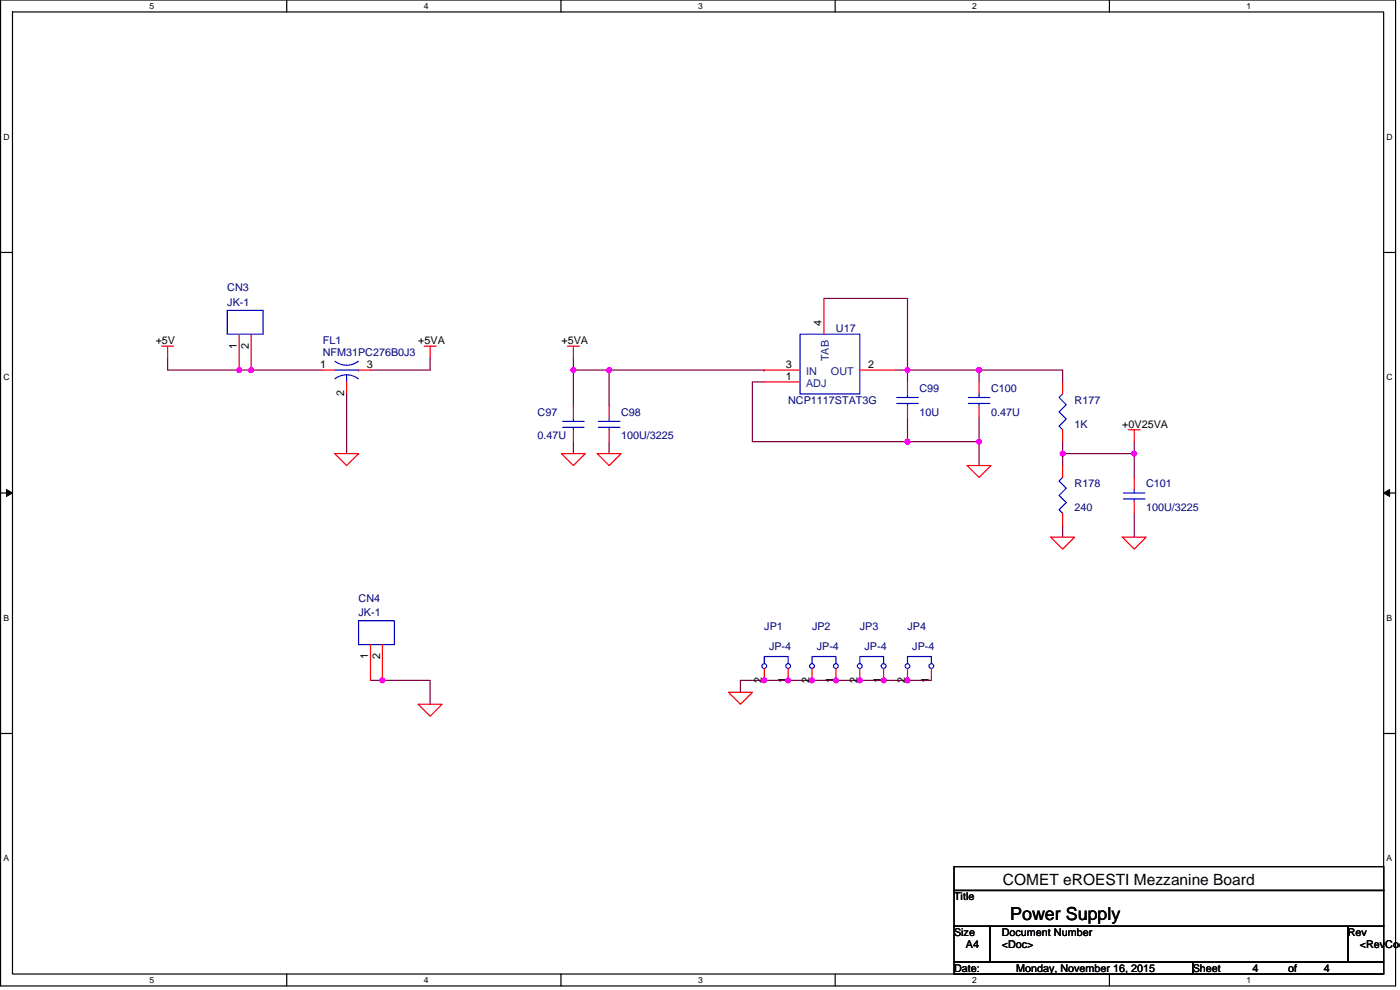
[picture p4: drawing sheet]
<svg xmlns="http://www.w3.org/2000/svg" width="420mm" height="297mm" viewBox="0 0 420 297" stroke-linecap="round" stroke-linejoin="round" font-family="sans-serif">
<path d="M.2 0h418.6v295.8h-418.6zM3.7 3.6h411.6v288.6h-411.6z" fill="none" stroke="#000" stroke-width=".36"/>
<g fill="#fff">
<path d="M44.9 .4h1.4v2.8h-1.4z"/>
<path d="M44.9 292.6h1.4v2.9h-1.4z"/>
</g>
<path d="M86 0v3.6M86 292.2v3.6" fill="none" stroke="#000" stroke-width=".36"/>
<g fill="#fff">
<path d="M127.2 .4h1.4v2.8h-1.4z"/>
<path d="M127.2 292.6h1.4v2.9h-1.4z"/>
</g>
<path d="M168.3 0v3.6M168.3 292.2v3.6" fill="none" stroke="#000" stroke-width=".36"/>
<g fill="#fff">
<path d="M209.5 .4h1.4v2.8h-1.4z"/>
<path d="M209.5 292.6h1.4v2.9h-1.4z"/>
</g>
<path d="M250.6 0v3.6M250.6 292.2v3.6" fill="none" stroke="#000" stroke-width=".36"/>
<g fill="#fff">
<path d="M291.8 .4h1.4v2.8h-1.4z"/>
<path d="M291.8 292.6h1.4v2.9h-1.4z"/>
</g>
<path d="M332.9 0v3.6M332.9 292.2v3.6" fill="none" stroke="#000" stroke-width=".36"/>
<g fill="#fff">
<path d="M374.1 .4h1.4v2.8h-1.4z"/>
<path d="M374.1 292.6h1.4v2.9h-1.4z"/>
<path d="M1.1 39.7h1.8v2.8h-1.8z"/>
<path d="M416.1 39.7h1.9v2.8h-1.9z"/>
<path d="M1.1 111.8h1.8v2.9h-1.8z"/>
<path d="M416.1 111.8h1.9v2.9h-1.9z"/>
</g>
<path d="M.2 75.7h3.5M415.3 75.7h3.5" fill="none" stroke="#000" stroke-width=".36"/>
<g fill="#fff">
<path d="M1.1 184h1.7v2.9h-1.7z"/>
<path d="M416.1 184h1.8v2.9h-1.8z"/>
</g>
<path d="M.2 147.9h3.5M415.3 147.9h3.5" fill="none" stroke="#000" stroke-width=".36"/>
<path d="M2 146.9l1.7 1-1.7 1zM415.3 147.9l1.7-1v2z" fill="#000" stroke="#000" stroke-width=".3"/>
<g fill="#fff">
<path d="M1.1 256.2h1.7v2.8h-1.7z"/>
<path d="M416.1 256.2h1.8v2.8h-1.8z"/>
</g>
<path d="M.2 220.1h3.5M415.3 220.1h3.5" fill="none" stroke="#000" stroke-width=".36"/>
<path d="M71.8 111h25.1M111.2 111h17.9M182.8 111h46.6" fill="none" stroke="#800040" stroke-width=".36"/>
<circle cx="75.4" cy="111" r=".71" fill="#f0f" stroke="#f0f" stroke-width=".36"/>
<circle cx="229.4" cy="111" r=".18" fill="#800040"/>
<g fill="#f0f" stroke="#f0f" stroke-width=".36">
<circle cx="182.8" cy="111" r=".71"/>
<circle cx="293.8" cy="132.5" r=".71"/>
<circle cx="272.3" cy="132.5" r=".71"/>
<circle cx="272.3" cy="111" r=".71"/>
</g>
<path d="M229.4 114.6h-3.6v17.9h46.6M268.8 111h3.6M272.4 111h21.4M272.4 111v3.6M293.8 111v3.6M293.8 111h25.1M272.4 132.5h21.4M272.4 125.4v7.1M293.8 125.4v7.1M293.8 132.5v7.2" fill="none" stroke="#800040" stroke-width=".36"/>
<circle cx="293.8" cy="111" r=".18" fill="#800040"/>
<g fill="#f0f" stroke="#f0f" stroke-width=".36">
<circle cx="293.8" cy="111" r=".71"/>
<circle cx="340.4" cy="136.1" r=".71"/>
<circle cx="318.9" cy="136.1" r=".71"/>
<circle cx="114.8" cy="204.1" r=".71"/>
<circle cx="229.4" cy="204.1" r=".71"/>
<circle cx="236.5" cy="204.1" r=".71"/>
<circle cx="243.7" cy="204.1" r=".71"/>
<circle cx="250.9" cy="204.1" r=".71"/>
<circle cx="265.2" cy="204.1" r=".71"/>
<circle cx="258" cy="204.1" r=".71"/>
<circle cx="272.3" cy="204.1" r=".71"/>
<circle cx="71.8" cy="111" r=".71"/>
<circle cx="172.1" cy="111" r=".71"/>
</g>
<g fill="none" stroke="#800040" stroke-width=".36">
<path d="M247.3 89.5h25.1v21.5M50.3 107.4v3.6h21.5M104 118.2v17.9M129.1 107.4v3.6M172.1 107.4v3.6M172.1 111h10.7v10.8M172.1 111v10.8M318.9 111v3.6M172.1 132.5v3.6M182.8 132.5v3.6M318.9 136.1h21.5M318.9 132.5v3.6"/>
<path d="M318.9 136.1v3.6M340.4 132.5v3.6M340.4 136.1v7.2M318.9 157.6v3.6M340.4 154v7.2M111.2 204.1h17.9v7.2M279.5 204.1h-57.3v3.6"/>
</g>
<g fill="none" stroke="#f00" stroke-width=".36">
<path d="M48.5 103.9h3.6M50.3 103.9v3.5M127.3 103.9h3.6M129.1 103.9v3.5M170.3 103.9h3.6M172.1 103.9v3.5M100.4 136.1h7.2M168.5 136.1h7.2l-3.6 3.6zM179.2 136.1h7.2l-3.6 3.6zM290.3 139.7h7.1l-3.6 3.6zM338.6 128.9h3.6M340.4 128.9v3.6"/>
<path d="M315.3 161.2h7.2l-3.6 3.6zM336.8 161.2h7.2l-3.6 3.6zM125.5 211.3h7.2l-3.6 3.6zM218.6 207.7h7.2l-3.6 3.6z"/>
</g>
<circle cx="107.6" cy="136.1" r=".18" fill="#f00"/>
<g fill="none" stroke="#f00" stroke-width=".36">
<path d="M318.9 114.6v3.6M107.6 136.1l-3.6 3.6-3.6-3.6M172.1 128.9v3.6M172.1 121.8v3.6M318.9 128.9v3.6M318.9 139.7v3.6M318.9 154v3.6M340.4 150.4v3.6M340.4 143.3v3.5M258 200.6v3.5M265.2 200.6v3.5M272.4 200.6v3.5"/>
<path d="M279.5 200.6v3.5"/>
</g>
<path d="M286.3 260h129v7.2h-129zM286.3 267.2h129v10.7h-129zM286.3 277.9h10.8v10.8h-10.8zM297.1 277.9h107.4v10.8h-107.4zM404.5 277.9h10.8v10.8h-10.8zM286.3 288.7h71.6v3.5h-71.6zM357.9 288.7h57.4v3.5h-57.4z" fill="none" stroke="#000" stroke-width=".36"/>
<g fill="none" stroke="#00f" stroke-width=".36">
<path d="M100.4 111h7.2M100.5 108.4a5.7 5.7 0 0 0 7 0M104 112.5v2.1M318.9 118.2l-1.1 1.1 2.2 2.1-2.2 2.2 2.2 2.1-2.2 2.2 1.1 1M168.8 126.4h6.5M168.8 128.2h6.5M172.1 128.2v.7M172.1 125.4v1M318.9 143.3l-1.1 1 2.2 2.2-2.2 2.1 2.2 2.2-2.2 2.1 1.1 1.1M337.2 147.9h6.4M337.2 149.7h6.4M340.4 149.7v.7"/>
<path d="M340.4 146.8v1.1M258 199.1v-2.1h7.2v2.1M272.4 199.1v-2.1h7.1v2.1"/>
<circle cx="258" cy="199.8" r=".71"/>
<circle cx="265.2" cy="199.8" r=".71"/>
<circle cx="272.3" cy="199.8" r=".71"/>
<circle cx="279.5" cy="199.8" r=".71"/>
</g>
<circle cx="107.6" cy="111" r=".18" fill="#00f"/>
<g fill="none" stroke="#00f" stroke-width=".36">
<path d="M68.2 93.1h10.8v7.2h-10.8zM107.5 113.7a5.7 5.7 0 0 0-7 0M240.1 100.3h17.9v17.9h-17.9zM269.1 119.3h6.5M272.4 118.2v1.1M290.6 119.3h6.5M293.8 118.2v1.1M179.6 126.4h6.4M179.6 128.2h6.4M182.8 128.2v.7M182.8 125.4v1M269.1 121.1h6.5"/>
<path d="M272.4 121.1v.7M290.6 121.1h6.5M293.8 121.1v.7M107.6 186.2h10.8v7.2h-10.8zM229.4 199.1v-2.1h7.1v2.1M243.7 199.1v-2.1h7.2v2.1"/>
<circle cx="229.4" cy="199.8" r=".71"/>
<circle cx="236.5" cy="199.8" r=".71"/>
<circle cx="243.7" cy="199.8" r=".71"/>
<circle cx="250.9" cy="199.8" r=".71"/>
</g>
<g fill="none" stroke="#f00" stroke-width=".36">
<path d="M247.3 89.5v10.8M71.8 100.3v10.7M75.4 100.3v10.7M96.9 111h3.5M104 114.6v3.6M107.6 111h3.6M229.4 111h10.7M229.4 114.6h10.7M258 111h10.8M272.4 114.6v3.6M293.8 114.6v3.6M182.8 128.9v3.6"/>
<path d="M182.8 121.8v3.6M272.4 121.8v3.6M293.8 121.8v3.6M111.2 193.4v10.7M114.8 193.4v10.7M229.4 200.6v3.5M236.5 200.6v3.5M243.7 200.6v3.5M250.9 200.6v3.5"/>
</g>
<g fill="#f0f" stroke="#f0f" stroke-width=".36">
<circle cx="75.4" cy="111" r=".71"/>
<circle cx="182.8" cy="111" r=".71"/>
<circle cx="293.8" cy="132.5" r=".71"/>
<circle cx="272.3" cy="132.5" r=".71"/>
<circle cx="272.3" cy="111" r=".71"/>
<circle cx="293.8" cy="111" r=".71"/>
<circle cx="340.4" cy="136.1" r=".71"/>
<circle cx="318.9" cy="136.1" r=".71"/>
<circle cx="114.8" cy="204.1" r=".71"/>
<circle cx="229.4" cy="204.1" r=".71"/>
<circle cx="236.5" cy="204.1" r=".71"/>
<circle cx="243.7" cy="204.1" r=".71"/>
<circle cx="250.9" cy="204.1" r=".71"/>
<circle cx="265.2" cy="204.1" r=".71"/>
<circle cx="258" cy="204.1" r=".71"/>
<circle cx="272.3" cy="204.1" r=".71"/>
<circle cx="71.8" cy="111" r=".71"/>
<circle cx="172.1" cy="111" r=".71"/>
</g>
<text font-size="5.4" x="303.1" y="276">Power Supply</text>
<text font-size="4.7" x="301" y="265.7">COMET eROESTI Mezzanine Board</text>
<g font-size="3.2" fill="#000080">
<text x="68.2" y="87.4">CN3</text>
<text x="68.2" y="91.7">JK-1</text>
<text x="250.9" y="99.6">U17</text>
<text x="96.9" y="103.2">FL1</text>
<text x="96.9" y="106.8">NFM31PC276B0J3</text>
<text x="275.9" y="117.5">C99</text>
<text x="297.4" y="117.5">C100</text>
<text x="161.3" y="124.7">C97</text>
<text x="186.4" y="124.7">C98</text>
<text x="236.5" y="121.1">NCP1117STAT3G</text>
<text x="275.9" y="124.7">10U</text>
<text x="297.4" y="124.7">0.47U</text>
<text x="322.5" y="121.1">R177</text>
<text x="161.3" y="131.9">0.47U</text>
<text x="186.4" y="131.9">100U/3225</text>
<text x="322.5" y="128.3">1K</text>
<text x="322.5" y="146.2">R178</text>
<text x="344" y="146.2">C101</text>
<text x="322.5" y="153.3">240</text>
<text x="344" y="153.3">100U/3225</text>
<text x="107.6" y="180.6">CN4</text>
<text x="107.6" y="184.9">JK-1</text>
<text x="229.4" y="189.2">JP1</text>
<text x="243.7" y="189.2">JP2</text>
<text x="258" y="189.2">JP3</text>
<text x="272.4" y="189.2">JP4</text>
<text x="230.8" y="194.9">JP-4</text>
<text x="245.1" y="194.9">JP-4</text>
<text x="259.5" y="194.9">JP-4</text>
<text x="273.8" y="194.9">JP-4</text>
</g>
<g font-size="3.2">
<text x="246.6" y="97.8" transform="rotate(-90 246.6 97.8)">4</text>
<text x="46.7" y="103.2">+5V</text>
<text x="71.1" y="104.6" transform="rotate(-90 71.1 104.6)">1</text>
<text x="74.6" y="104.6" transform="rotate(-90 74.6 104.6)">2</text>
<text x="125.5" y="103.2">+5VA</text>
<text x="168.5" y="103.2">+5VA</text>
<text x="96.1" y="110.3">1</text>
<text x="110.1" y="110.3">3</text>
<text x="235.8" y="110.3">3</text>
<text x="235.8" y="113.9">1</text>
<text x="260.5" y="110.3">2</text>
<text x="103.3" y="118.9" transform="rotate(-90 103.3 118.9)">2</text>
<text x="336.8" y="128.3">+0V25VA</text>
<text x="110.5" y="197.7" transform="rotate(-90 110.5 197.7)">1</text>
<text x="114" y="197.7" transform="rotate(-90 114 197.7)">2</text>
<text x="228.7" y="204.9" transform="rotate(-90 228.7 204.9)">2</text>
<text x="235.8" y="204.9" transform="rotate(-90 235.8 204.9)">1</text>
<text x="243" y="204.9" transform="rotate(-90 243 204.9)">2</text>
<text x="250.1" y="204.9" transform="rotate(-90 250.1 204.9)">1</text>
<text x="257.3" y="204.9" transform="rotate(-90 257.3 204.9)">2</text>
<text x="264.5" y="204.9" transform="rotate(-90 264.5 204.9)">1</text>
<text x="271.6" y="204.9" transform="rotate(-90 271.6 204.9)">2</text>
<text x="278.8" y="204.9" transform="rotate(-90 278.8 204.9)">1</text>
<text x="286.3" y="270.1">Title</text>
<text x="286.3" y="280.8">Size</text>
<text x="300.6" y="280.8">Document Number</text>
<text x="404.5" y="280.8">Rev</text>
<text x="289.9" y="284.4">A4</text>
<text x="300.6" y="284.4">&lt;Doc&gt;</text>
<text x="408.1" y="284.4">&lt;RevCod</text>
<text x="286.3" y="291.6">Date:</text>
<text x="304.9" y="291.6">Monday, November 16, 2015</text>
<text x="357.9" y="291.6">Sheet</text>
<text x="375.9" y="291.6">4</text>
<text x="386.6" y="291.6">of</text>
<text x="397.3" y="291.6">4</text>
</g>
<g font-size="3.2" fill="#004080">
<text x="241.9" y="112.5">IN</text>
<text x="248.8" y="108.4" transform="rotate(-90 248.8 108.4)">TAB</text>
<text x="249.4" y="112.5">OUT</text>
<text x="241.9" y="116.1">ADJ</text>
</g>
<g font-size="2.6">
<text x="44.9" y="2.7">5</text>
<text x="127.2" y="2.7">4</text>
<text x="209.5" y="2.7">3</text>
<text x="291.8" y="2.7">2</text>
<text x="374.1" y="2.7">1</text>
<text x="1.1" y="42">D</text>
<text x="416.1" y="42">D</text>
<text x="1.1" y="114.1">C</text>
<text x="416.1" y="114.1">C</text>
<text x="1.1" y="186.3">B</text>
<text x="416.1" y="186.3">B</text>
<text x="1.1" y="258.5">A</text>
<text x="416.1" y="258.5">A</text>
<text x="44.9" y="294.9">5</text>
<text x="127.2" y="294.9">4</text>
<text x="209.5" y="294.9">3</text>
<text x="291.8" y="294.9">2</text>
<text x="374.1" y="294.9">1</text>
</g>
</svg>
